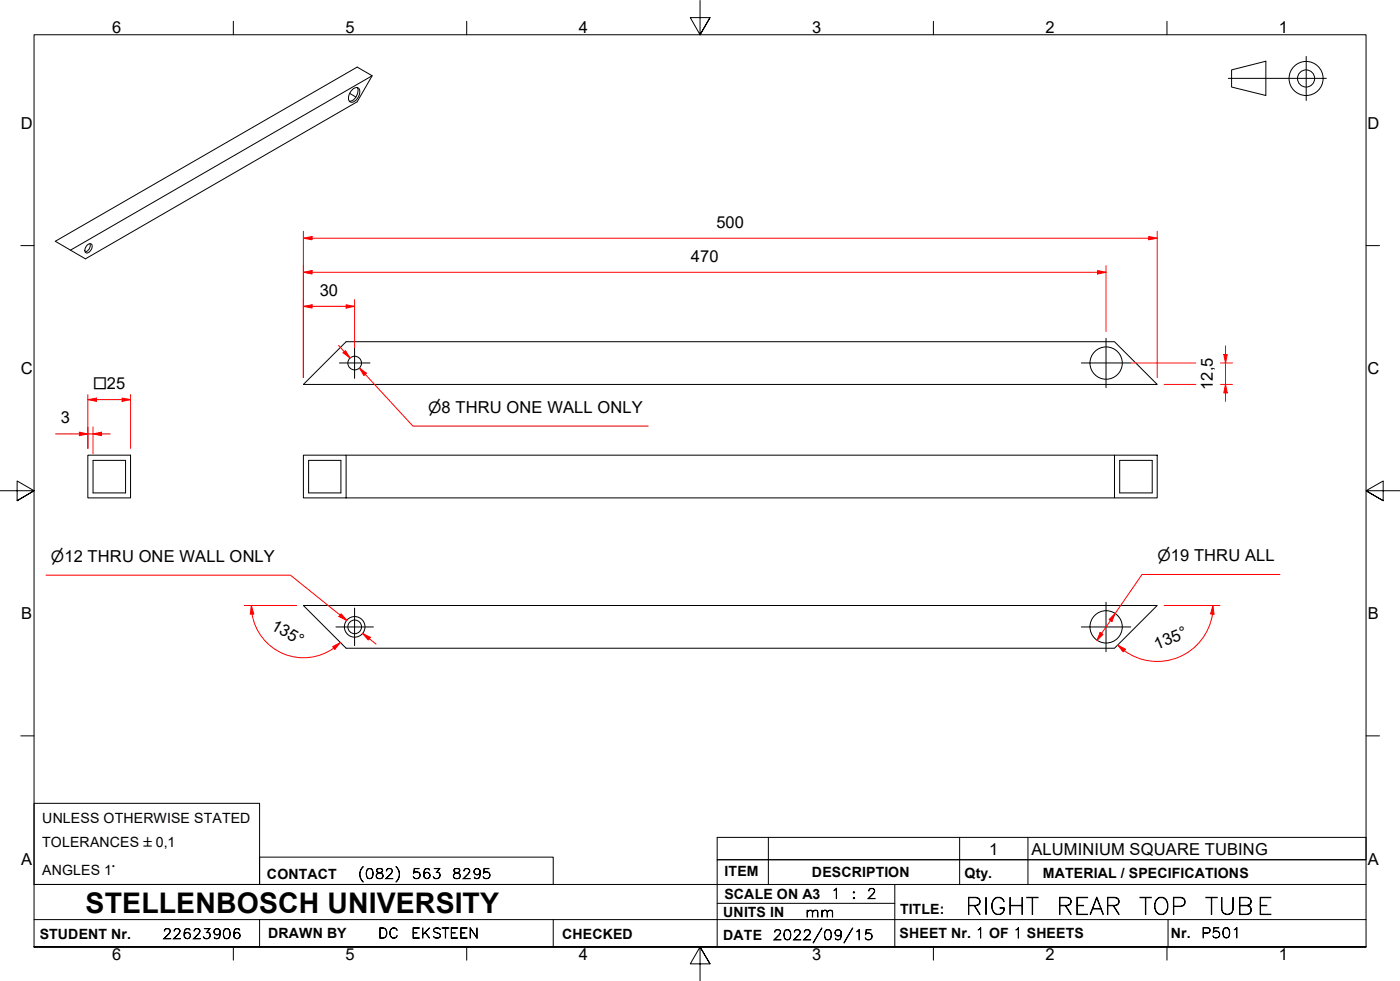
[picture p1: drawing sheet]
<svg xmlns="http://www.w3.org/2000/svg" width="410mm" height="287mm" viewBox="0 0 410 287" stroke-linecap="round" stroke-linejoin="round" font-family="sans-serif">
<!-- layer: Visible Edges(ISO) -->
<g fill="none" stroke="#000" stroke-width=".29">
<path d="M102.4 27.3l1.8 1.1M103.4 26a1.18 1.18 0 0 1 1.6-.1 1.18 1.18 0 0 1 .3 1.5 2.61 2.61 0 0 1-2.7 2.5 2.49 2.49 0 0 1 .5-3.6zM104.6 25.6a3 3 0 0 1-2.3 4M109 22.2l-88.4 51M16.2 70.6l88.4-51 4.4 2.6-4.4 7.6-79.6 46zM25.3 72a.84 .84 0 0 1 1-.7 .84 .84 0 0 1 .7 .9 1.83 1.83 0 0 1-1.9 1.8l-.3-.7zM26.4 71.3a1.92 1.92 0 0 1-1.4 2.4M101.3 100h225l12.5 12.5h-250zM25.7 133.2h12.5v12.5h-12.5zM27.2 134.8h9.6v9.5h-9.6zM88.8 133.2h12.5v12.5h-12.5zM90.4 134.8h9.4v9.5h-9.4z"/>
<path d="M101.3 133.2h225M326.3 133.2h12.5v12.5h-12.5zM327.9 134.8h9.5v9.5h-9.5zM101.3 145.7h225M88.8 177.2h250l-12.5 12.6h-225z"/>
<circle cx="103.9" cy="106.3" r="2"/>
<circle cx="323.9" cy="106.3" r="4.7"/>
<circle cx="103.9" cy="183.5" r="2"/>
<circle cx="103.9" cy="183.5" r="3"/>
<circle cx="323.9" cy="183.5" r="4.7"/>
</g>
<!-- layer: Symbols(ISO) -->
<path d="M210 245.1h190v6.6h-190zM225 245.1v6.6M281 245.1v6.6M301 245.1v6.6" fill="none" stroke="#000" stroke-width=".29"/>
<!-- layer: Border_0 -->
<g fill="none" stroke="#000" stroke-width=".29">
<path d="M68.3 6.2v4M136.7 6.2v4M205 .1v10.1l-2.9-5h5.8l-2.9 5 2.9-5M273.3 6.2v4M341.7 6.2v4M6.1 71.9h3.9M400 71.9h3.9M0 143.7h10l-5-2.9v5.8l5-2.9-5 2.9M410 143.7h-10l5-2.9v5.8l-5-2.9 5 2.9M6.1 215.4h3.9M400 215.4h3.9M10 277.2v-267h390v267h-390h390"/>
<path d="M68.3 277.2v3.9M136.7 277.2v3.9M273.3 277.2v3.9M341.7 277.2v3.9M207.9 282.1l-2.9-4.9 2.9 4.9h-5.8l2.9-4.9v10"/>
</g>
<!-- layer: Sketch Geometry(ISO) -->
<g fill="none" stroke="#000" stroke-width=".29">
<path d="M382.5 16.5v12.9M359.7 22.9h28.7M360.6 20.5l10-2.6v10.1l-10-2.5zM10 235.2h66v23.7h-66zM10 258.9h390M76 250.9h86v8h-86zM225 251.7v7.2M262 258.9v18.3M281 251.7v7.2M301 251.7v7.2M400 251.7h-190v25.5M10 277.2h390"/>
<path d="M10 269.2h390M76 269.2v8M162 269.2v8M210 264.4h52M342 269.2v8"/>
<circle cx="382.4" cy="23" r="5"/>
<circle cx="382.4" cy="23" r="2.51"/>
</g>
<!-- layer: Center Mark(ISO) -->
<path d="M323.8 99v14.5M99.4 106.2h8.9M103.8 101.7v9.1M316.6 106.2h14.5M103.8 178v11M323.8 176.3v14.5M98.4 183.5h10.9M316.6 183.5h14.5" fill="none" stroke="#000" stroke-width=".29"/>
<!-- layer: Dimensions(ISO) -->
<path d="M23.2 127h2.5" fill="none" stroke="#f00" stroke-width=".29"/>
<path d="M23.2 126.5l2.5 .5-2.5 .5z" fill-rule="evenodd" fill="#f00"/>
<path d="M23.2 126.5l2.5 .5-2.5 .5zM27.2 127h2.5" fill="none" stroke="#f00" stroke-width=".29"/>
<path d="M27.2 127l2.5-.5v1z" fill-rule="evenodd" fill="#f00"/>
<path d="M25.7 117h2.6M16.3 127h6.9M25.7 127h1.5M25.7 125v6.3M27.2 127l2.5-.5v1zM27.2 125v7.8M29.7 127h2.6" fill="none" stroke="#f00" stroke-width=".29"/>
<path d="M25.7 117l2.6-.5v1z" fill-rule="evenodd" fill="#f00"/>
<path d="M25.7 117l2.6-.5v1zM35.8 117h2.4" fill="none" stroke="#f00" stroke-width=".29"/>
<path d="M35.8 116.5l2.4 .5-2.4 .5z" fill-rule="evenodd" fill="#f00"/>
<path d="M88.8 89.7h2.6M25.7 115.5v15.8M28.3 117h7.5M35.8 116.5l2.4 .5-2.4 .5zM38.2 115.5v15.8" fill="none" stroke="#f00" stroke-width=".29"/>
<path d="M88.8 89.7l2.6-.5v1z" fill-rule="evenodd" fill="#f00"/>
<path d="M88.8 89.7l2.6-.5v1zM101.3 89.7h2.5" fill="none" stroke="#f00" stroke-width=".29"/>
<path d="M101.3 89.2l2.5 .5-2.5 .5z" fill-rule="evenodd" fill="#f00"/>
<path d="M88.8 79.7h2.6M88.8 87.7v22.8M91.4 89.7h9.9M101.3 89.2l2.5 .5-2.5 .5zM103.8 87.7v14" fill="none" stroke="#f00" stroke-width=".29"/>
<path d="M88.8 79.7l2.6-.5v1z" fill-rule="evenodd" fill="#f00"/>
<path d="M88.8 79.7l2.6-.5v1zM321.4 79.7h2.4" fill="none" stroke="#f00" stroke-width=".29"/>
<path d="M321.4 79.2l2.4 .5-2.4 .5z" fill-rule="evenodd" fill="#f00"/>
<path d="M88.8 77.7v32.8M88.8 69.7h2.6M91.4 79.7h230M321.4 79.2l2.4 .5-2.4 .5zM323.8 77.7v19.3" fill="none" stroke="#f00" stroke-width=".29"/>
<path d="M88.8 69.7l2.6-.5v1z" fill-rule="evenodd" fill="#f00"/>
<path d="M88.8 69.7l2.6-.5v1zM336.4 69.7h2.4" fill="none" stroke="#f00" stroke-width=".29"/>
<path d="M336.4 69.2l2.4 .5-2.4 .5z" fill-rule="evenodd" fill="#f00"/>
<path d="M88.8 67.7v42.8M91.4 69.7h245M336.4 69.2l2.4 .5-2.4 .5zM338.8 67.7v42.8M358.8 103.8v2.4" fill="none" stroke="#f00" stroke-width=".29"/>
<path d="M358.3 103.8h1l-.5 2.4z" fill-rule="evenodd" fill="#f00"/>
<path d="M358.3 103.8h1l-.5 2.4zM358.8 112.5v2.5" fill="none" stroke="#f00" stroke-width=".29"/>
<path d="M358.8 112.5l.5 2.5h-1z" fill-rule="evenodd" fill="#f00"/>
<path d="M331.1 106.2h19M340.9 112.5h9.2M357.4 112.5h3.5M357.4 106.2h3.5M358.8 112.5l.5 2.5h-1zM358.8 101.2v2.6M358.8 106.2v6.3M358.8 115v2.5M99.6 180.1l1.9 1.5" fill="none" stroke="#f00" stroke-width=".29"/>
<path d="M99.9 179.7l1.6 1.9-2.2-1.1z" fill-rule="evenodd" fill="#f00"/>
<path d="M99.9 179.7l1.6 1.9-2.2-1.1zM106.2 185.4l1.9 1.6" fill="none" stroke="#f00" stroke-width=".29"/>
<path d="M106.2 185.4l2.3 1.2-.7 .7z" fill-rule="evenodd" fill="#f00"/>
<path d="M13.5 168.4h71.5l16.5 13.2M326.5 179.6l-1.4 2.1M106.2 185.4l2.3 1.2-.7 .7zM108.1 187l2 1.5" fill="none" stroke="#f00" stroke-width=".29"/>
<path d="M326.5 179.6l-.9 2.3-.9-.5z" fill-rule="evenodd" fill="#f00"/>
<path d="M326.5 179.6l-.9 2.3-.9-.5zM322.6 185.4l-1.4 2.1" fill="none" stroke="#f00" stroke-width=".29"/>
<path d="M322.1 185.1l.9 .6-1.8 1.8z" fill-rule="evenodd" fill="#f00"/>
<path d="M105.2 107.7l1.7 1.9M374.8 168.2h-40.4l-7.9 11.4M322.1 185.1l.9 .6-1.8 1.8zM325.1 181.7l-2.5 3.7" fill="none" stroke="#f00" stroke-width=".29"/>
<path d="M105.2 107.7l2.1 1.5-.7 .7z" fill-rule="evenodd" fill="#f00"/>
<path d="M100.8 102.9l1.7 1.9M105.2 107.7l2.1 1.5-.7 .7z" fill="none" stroke="#f00" stroke-width=".29"/>
<path d="M100.5 103.3l.7-.7 1.3 2.2z" fill-rule="evenodd" fill="#f00"/>
<path d="M99.1 101.1l1.7 1.8M100.5 103.3l.7-.7 1.3 2.2zM105.2 107.7l15.7 17h68.9M99.6 188.1l-1.9 1.6" fill="none" stroke="#f00" stroke-width=".29"/>
<path d="M97.4 189.3l2.2-1.2-1.6 2z" fill-rule="evenodd" fill="#f00"/>
<path d="M73.6 177.2l.2 2.6M97.4 189.3l2.2-1.2-1.6 2z" fill="none" stroke="#f00" stroke-width=".29"/>
<path d="M73.6 177.2l.7 2.5-1 .1z" fill-rule="evenodd" fill="#f00"/>
<path d="M71.6 177.2h15.3M73.6 177.2l.7 2.5-1 .1zM73.8 179.8a15.3 15.3 0 0 0 24 9.9M327.3 188.8l1.9 1.7" fill="none" stroke="#f00" stroke-width=".29"/>
<path d="M327.3 188.8l2.3 1.3-.7 .7z" fill-rule="evenodd" fill="#f00"/>
<path d="M355.2 177.2l-.2 2.6M327.3 188.8l2.3 1.3-.7 .7z" fill="none" stroke="#f00" stroke-width=".29"/>
<path d="M355.2 177.2l.3 2.6-1-.1z" fill-rule="evenodd" fill="#f00"/>
<path d="M340.9 177.2h16.3M355 179.8a16.4 16.4 0 0 1-25.8 10.7M355.2 177.2l.3 2.6-1-.1z" fill="none" stroke="#f00" stroke-width=".29"/>
<text font-size="8.3" x="25.1" y="267.2">STELLENBOSCH UNIVERSITY</text>
<g font-size="6.7">
<text x="282.6" y="267.7">RIGHT</text>
<text x="309.3" y="267.7">REAR</text>
<text x="333.5" y="267.7">TOP</text>
<text x="352.8" y="267.7">TUBE</text>
</g>
<g font-size="4.8">
<text x="32.8" y="9.7">6</text>
<text x="101.2" y="9.7">5</text>
<text x="169.5" y="9.7">4</text>
<text x="237.8" y="9.7">3</text>
<text x="306.1" y="9.7">2</text>
<text x="374.5" y="9.7">1</text>
<text x="6.1" y="37.8">D</text>
<text x="400.4" y="37.8">D</text>
<text x="209.8" y="66.6">500</text>
<text x="202.2" y="76.7">470</text>
<text x="93.7" y="86.6">30</text>
<text x="6.1" y="109.6">C</text>
<text x="400.4" y="109.6">C</text>
<text x="355.2" y="114.1" transform="rotate(-90 355.2 114.1)">12,5</text>
<text x="17.8" y="124">3</text>
<text x="6.2" y="181.3">B</text>
<text x="79.1" y="184" transform="rotate(30 79.1 184)">135°</text>
<text x="400.5" y="181.3">B</text>
<text x="338.7" y="190.2" transform="rotate(-23 338.7 190.2)">135°</text>
<text x="289.6" y="250.1">1</text>
<text x="302" y="250.2">ALUMINIUM SQUARE TUBING</text>
<text x="6.2" y="253.1">A</text>
<text x="400.5" y="253.1">A</text>
<text x="32.8" y="281.1">6</text>
<text x="101.2" y="281.1">5</text>
<text x="169.5" y="281.1">4</text>
<text x="237.8" y="281.1">3</text>
<text x="306.1" y="281.1">2</text>
<text x="374.5" y="281.1">1</text>
</g>
<g font-size="4.6">
<text x="27.2" y="113.9">□25</text>
<text x="125.4" y="120.9">⌀8 THRU ONE WALL ONLY</text>
<text x="14.9" y="164.5">⌀12 THRU ONE WALL ONLY</text>
<text x="338.9" y="164.3">⌀19 THRU ALL</text>
</g>
<g font-size="4.1">
<text x="12.4" y="240.9">UNLESS OTHERWISE STATED</text>
<text x="12.4" y="247.9">TOLERANCES ±0,1</text>
<text x="12.4" y="256">ANGLES 1°</text>
<text x="78.2" y="257.2">CONTACT</text>
<text x="212.2" y="256.5">ITEM</text>
<text x="237.7" y="256.7">DESCRIPTION</text>
<text x="282.4" y="256.9">Qty.</text>
<text x="305.4" y="256.9">MATERIAL / SPECIFICATIONS</text>
<text x="212.1" y="263">SCALE ON A3</text>
<text x="211.8" y="268.4">UNITS IN</text>
<text x="263.5" y="267.7">TITLE:</text>
<text x="11.6" y="274.8">STUDENT Nr.</text>
<text x="78.5" y="274.6">DRAWN BY</text>
<text x="164.6" y="274.8">CHECKED</text>
<text x="211.8" y="275.1">DATE</text>
<text x="263.4" y="274.6">SHEET Nr. 1 OF 1 SHEETS</text>
<text x="342.8" y="274.5">Nr.</text>
</g>
<g font-size="4">
<text x="104.8" y="257.2">(082)</text>
<text x="120.6" y="257.2">563</text>
<text x="132.3" y="257.2">8295</text>
<text x="243.3" y="263">1</text>
<text x="249.3" y="263">:</text>
<text x="253.8" y="263">2</text>
<text x="235.8" y="268.4">mm</text>
<text x="47.6" y="274.8">22623906</text>
<text x="110.7" y="274.6">DC</text>
<text x="120.4" y="274.6">EKSTEEN</text>
<text x="226.3" y="275.1">2022/09/15</text>
<text x="351.7" y="274.5">P501</text>
</g>
</svg>
